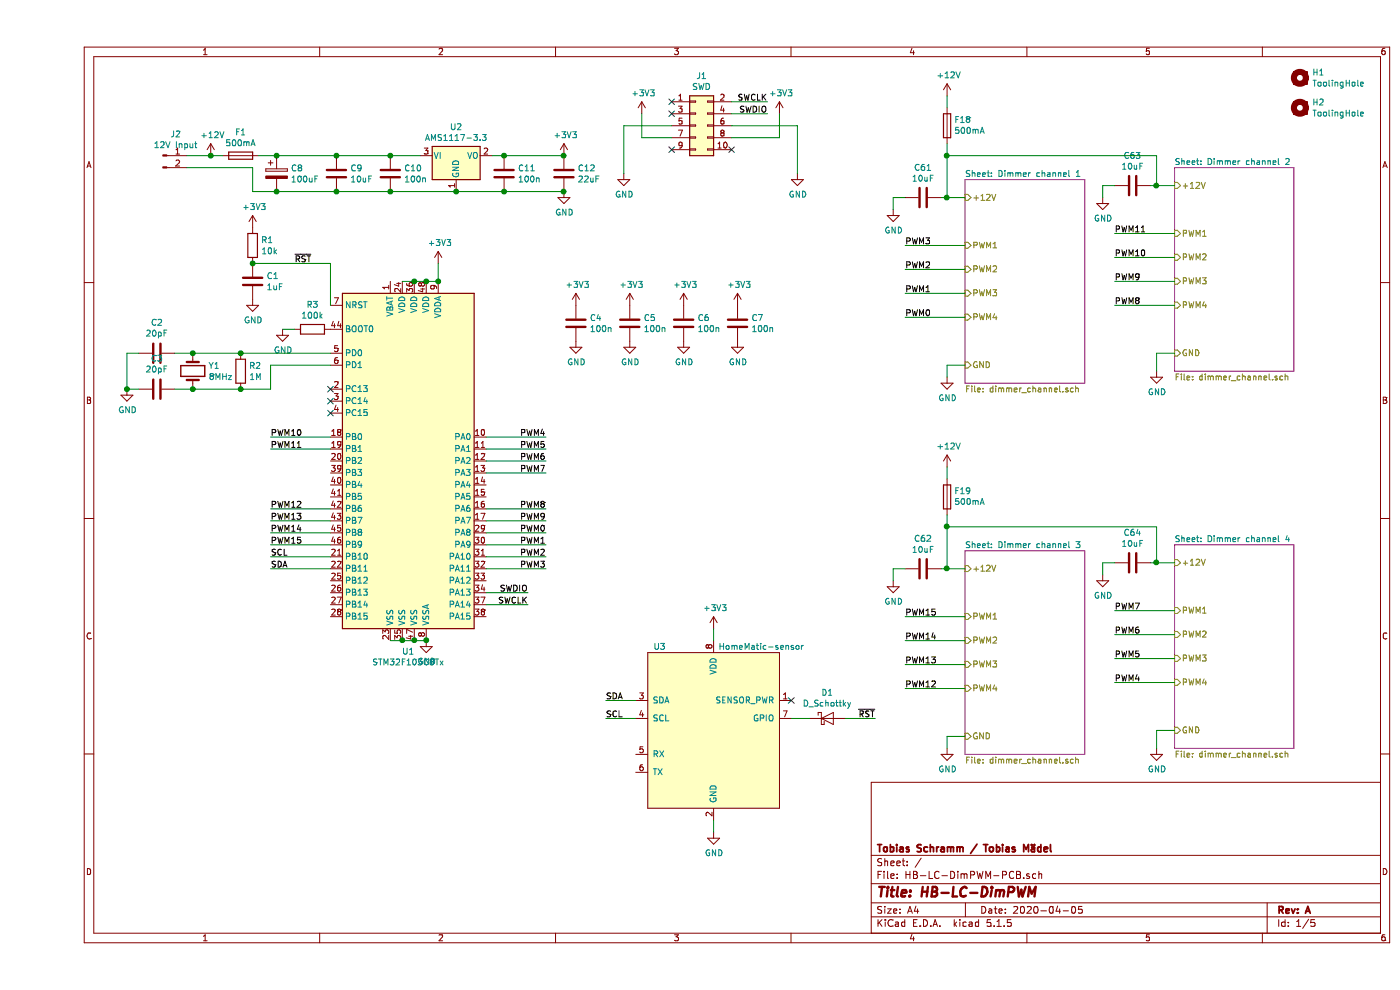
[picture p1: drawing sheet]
EESchema Schematic File Version 4
EELAYER 30 0
EELAYER END
$Descr A4 11693 8268
encoding utf-8
Sheet 1 5
Title "HB-LC-DimPWM"
Date "2020-04-05"
Rev "A"
Comp "Tobias Schramm / Tobias Mädel"
Comment1 ""
Comment2 ""
Comment3 ""
Comment4 ""
$EndDescr
$Comp
L Connector_Generic:Conn_02x05_Odd_Even J1
U 1 1
P 5500 1050
F 0 "J1" H 5550 1467 50  0000 C CNN
F 1 "SWD" H 5550 1376 50  0000 C CNN
F 2 "Connector_IDC:IDC-Header_2x05_P2.54mm_Vertical" H 5500 1050 50  0001 C CNN
F 3 "~" H 5500 1050 50  0001 C CNN
	1    5500 1050
	1    0    0    -1  
$EndComp
Wire Wire Line
	5050 1150 5300 1150
Wire Wire Line
	6100 950  5800 950 
Wire Wire Line
	6100 850  5800 850 
Text Label 6100 950  2    50   ~ 0
SWDIO
Text Label 6100 850  2    50   ~ 0
SWCLK
NoConn ~ 5800 1250
NoConn ~ 5300 1250
NoConn ~ 5300 850 
NoConn ~ 5300 950 
$Comp
L power:GND #PWR0115
U 1 1
P 4900 1450
F 0 "#PWR0115" H 4900 1200 50  0001 C CNN
F 1 "GND" H 4905 1277 50  0000 C CNN
F 2 "" H 4900 1450 50  0001 C CNN
F 3 "" H 4900 1450 50  0001 C CNN
	1    4900 1450
	1    0    0    -1  
$EndComp
Wire Wire Line
	4900 1050 4900 1450
Wire Wire Line
	4900 1050 5300 1050
$Comp
L power:+3V3 #PWR0116
U 1 1
P 5050 950
F 0 "#PWR0116" H 5050 800 50  0001 C CNN
F 1 "+3V3" H 5065 1123 50  0000 C CNN
F 2 "" H 5050 950 50  0001 C CNN
F 3 "" H 5050 950 50  0001 C CNN
	1    5050 950 
	1    0    0    -1  
$EndComp
Wire Wire Line
	5050 1150 5050 950 
$Comp
L power:+3V3 #PWR0117
U 1 1
P 6200 950
F 0 "#PWR0117" H 6200 800 50  0001 C CNN
F 1 "+3V3" H 6215 1123 50  0000 C CNN
F 2 "" H 6200 950 50  0001 C CNN
F 3 "" H 6200 950 50  0001 C CNN
	1    6200 950 
	1    0    0    -1  
$EndComp
Wire Wire Line
	5800 1150 6200 1150
Wire Wire Line
	6200 950  6200 1150
Wire Wire Line
	6350 1050 6350 1450
$Comp
L power:GND #PWR0118
U 1 1
P 6350 1450
F 0 "#PWR0118" H 6350 1200 50  0001 C CNN
F 1 "GND" H 6355 1277 50  0000 C CNN
F 2 "" H 6350 1450 50  0001 C CNN
F 3 "" H 6350 1450 50  0001 C CNN
	1    6350 1450
	1    0    0    -1  
$EndComp
Wire Wire Line
	6350 1050 5800 1050
$Comp
L Device:Fuse F1
U 1 1
P 1700 1300
F 0 "F1" V 1503 1300 50  0000 C CNN
F 1 "500mA" V 1594 1300 50  0000 C CNN
F 2 "Fuse:Fuse_2512_6332Metric" V 1630 1300 50  0001 C CNN
F 3 "~" H 1700 1300 50  0001 C CNN
F 4 "C312001" H 1700 1300 50  0001 C CNN "LCSC"
	1    1700 1300
	0    1    1    0   
$EndComp
$Comp
L Connector:Conn_01x02_Male J2
U 1 1
P 1050 1300
F 0 "J2" H 1158 1481 50  0000 C CNN
F 1 "12V Input" H 1158 1390 50  0000 C CNN
F 2 "Connector_Wago_714:Wago_714-162_1x02_P3.50mm_Horizontal" H 1050 1300 50  0001 C CNN
F 3 "~" H 1050 1300 50  0001 C CNN
	1    1050 1300
	1    0    0    -1  
$EndComp
Wire Wire Line
	1250 1300 1450 1300
$Comp
L Device:CP C8
U 1 1
P 2000 1450
F 0 "C8" H 2118 1496 50  0000 L CNN
F 1 "100uF" H 2118 1405 50  0000 L CNN
F 2 "Capacitor_SMD:CP_Elec_8x6.7" H 2038 1300 50  0001 C CNN
F 3 "C311668" H 2000 1450 50  0001 C CNN
F 4 "C127967" H 2000 1450 50  0001 C CNN "LCSC"
	1    2000 1450
	1    0    0    -1  
$EndComp
Wire Wire Line
	1850 1300 2000 1300
Wire Wire Line
	1250 1400 1800 1400
Wire Wire Line
	1800 1400 1800 1600
Connection ~ 4400 1600
$Comp
L power:GND #PWR0119
U 1 1
P 4400 1600
F 0 "#PWR0119" H 4400 1350 50  0001 C CNN
F 1 "GND" H 4405 1427 50  0000 C CNN
F 2 "" H 4400 1600 50  0001 C CNN
F 3 "" H 4400 1600 50  0001 C CNN
	1    4400 1600
	1    0    0    -1  
$EndComp
$Comp
L Device:C C12
U 1 1
P 4400 1450
F 0 "C12" H 4515 1496 50  0000 L CNN
F 1 "22uF" H 4515 1405 50  0000 L CNN
F 2 "Capacitor_SMD:C_0603_1608Metric" H 4438 1300 50  0001 C CNN
F 3 "~" H 4400 1450 50  0001 C CNN
F 4 "C59461" H 4400 1450 50  0001 C CNN "LCSC"
	1    4400 1450
	1    0    0    -1  
$EndComp
$Comp
L power:+3V3 #PWR0120
U 1 1
P 4400 1300
F 0 "#PWR0120" H 4400 1150 50  0001 C CNN
F 1 "+3V3" H 4415 1473 50  0000 C CNN
F 2 "" H 4400 1300 50  0001 C CNN
F 3 "" H 4400 1300 50  0001 C CNN
	1    4400 1300
	1    0    0    -1  
$EndComp
Connection ~ 3500 1600
Connection ~ 3900 1600
Wire Wire Line
	3900 1600 4400 1600
Wire Wire Line
	3500 1600 3900 1600
Connection ~ 4400 1300
$Comp
L Device:C C10
U 1 1
P 2950 1450
F 0 "C10" H 3065 1496 50  0000 L CNN
F 1 "100n" H 3065 1405 50  0000 L CNN
F 2 "Capacitor_SMD:C_0603_1608Metric" H 2988 1300 50  0001 C CNN
F 3 "~" H 2950 1450 50  0001 C CNN
F 4 "C14663" H 2950 1450 50  0001 C CNN "LCSC"
	1    2950 1450
	1    0    0    -1  
$EndComp
$Comp
L Regulator_Linear:AMS1117-3.3 U2
U 1 1
P 3500 1300
F 0 "U2" H 3500 1542 50  0000 C CNN
F 1 "AMS1117-3.3" H 3500 1451 50  0000 C CNN
F 2 "Package_TO_SOT_SMD:SOT-223-3_TabPin2" H 3500 1500 50  0001 C CNN
F 3 "http://www.advanced-monolithic.com/pdf/ds1117.pdf" H 3600 1050 50  0001 C CNN
F 4 "C6186" H 3500 1300 50  0001 C CNN "LCSC"
	1    3500 1300
	1    0    0    -1  
$EndComp
Wire Wire Line
	3900 1300 3800 1300
$Comp
L Device:C C11
U 1 1
P 3900 1450
F 0 "C11" H 4015 1496 50  0000 L CNN
F 1 "100n" H 4015 1405 50  0000 L CNN
F 2 "Capacitor_SMD:C_0603_1608Metric" H 3938 1300 50  0001 C CNN
F 3 "~" H 3900 1450 50  0001 C CNN
F 4 "C14663" H 3900 1450 50  0001 C CNN "LCSC"
	1    3900 1450
	1    0    0    -1  
$EndComp
Wire Wire Line
	3900 1300 4400 1300
Connection ~ 3900 1300
$Comp
L Device:C C9
U 1 1
P 2500 1450
F 0 "C9" H 2615 1496 50  0000 L CNN
F 1 "10uF" H 2615 1405 50  0000 L CNN
F 2 "Capacitor_SMD:C_0805_2012Metric" H 2538 1300 50  0001 C CNN
F 3 "~" H 2500 1450 50  0001 C CNN
F 4 "C15850" H 2500 1450 50  0001 C CNN "LCSC"
	1    2500 1450
	1    0    0    -1  
$EndComp
Connection ~ 2000 1300
Connection ~ 2500 1300
Wire Wire Line
	2500 1300 2000 1300
Wire Wire Line
	2000 1600 2500 1600
Connection ~ 2000 1600
Connection ~ 2500 1600
Wire Wire Line
	1800 1600 2000 1600
Wire Wire Line
	2500 1300 2950 1300
Wire Wire Line
	2500 1600 2950 1600
Connection ~ 2950 1300
Wire Wire Line
	2950 1300 3200 1300
Connection ~ 2950 1600
Wire Wire Line
	2950 1600 3500 1600
$Comp
L Device:C C7
U 1 1
P 5850 2700
F 0 "C7" H 5965 2746 50  0000 L CNN
F 1 "100n" H 5965 2655 50  0000 L CNN
F 2 "Capacitor_SMD:C_0603_1608Metric" H 5888 2550 50  0001 C CNN
F 3 "~" H 5850 2700 50  0001 C CNN
F 4 "C14663" H 5850 2700 50  0001 C CNN "LCSC"
	1    5850 2700
	1    0    0    -1  
$EndComp
$Comp
L power:GND #PWR0113
U 1 1
P 5850 2850
F 0 "#PWR0113" H 5850 2600 50  0001 C CNN
F 1 "GND" H 5855 2677 50  0000 C CNN
F 2 "" H 5850 2850 50  0001 C CNN
F 3 "" H 5850 2850 50  0001 C CNN
	1    5850 2850
	1    0    0    -1  
$EndComp
$Comp
L power:+3V3 #PWR0112
U 1 1
P 5850 2550
F 0 "#PWR0112" H 5850 2400 50  0001 C CNN
F 1 "+3V3" H 5865 2723 50  0000 C CNN
F 2 "" H 5850 2550 50  0001 C CNN
F 3 "" H 5850 2550 50  0001 C CNN
	1    5850 2550
	1    0    0    -1  
$EndComp
$Comp
L Device:C C6
U 1 1
P 5400 2700
F 0 "C6" H 5515 2746 50  0000 L CNN
F 1 "100n" H 5515 2655 50  0000 L CNN
F 2 "Capacitor_SMD:C_0603_1608Metric" H 5438 2550 50  0001 C CNN
F 3 "~" H 5400 2700 50  0001 C CNN
F 4 "C14663" H 5400 2700 50  0001 C CNN "LCSC"
	1    5400 2700
	1    0    0    -1  
$EndComp
$Comp
L power:GND #PWR0111
U 1 1
P 5400 2850
F 0 "#PWR0111" H 5400 2600 50  0001 C CNN
F 1 "GND" H 5405 2677 50  0000 C CNN
F 2 "" H 5400 2850 50  0001 C CNN
F 3 "" H 5400 2850 50  0001 C CNN
	1    5400 2850
	1    0    0    -1  
$EndComp
$Comp
L power:+3V3 #PWR0110
U 1 1
P 5400 2550
F 0 "#PWR0110" H 5400 2400 50  0001 C CNN
F 1 "+3V3" H 5415 2723 50  0000 C CNN
F 2 "" H 5400 2550 50  0001 C CNN
F 3 "" H 5400 2550 50  0001 C CNN
	1    5400 2550
	1    0    0    -1  
$EndComp
$Comp
L Device:C C5
U 1 1
P 4950 2700
F 0 "C5" H 5065 2746 50  0000 L CNN
F 1 "100n" H 5065 2655 50  0000 L CNN
F 2 "Capacitor_SMD:C_0603_1608Metric" H 4988 2550 50  0001 C CNN
F 3 "~" H 4950 2700 50  0001 C CNN
F 4 "C14663" H 4950 2700 50  0001 C CNN "LCSC"
	1    4950 2700
	1    0    0    -1  
$EndComp
$Comp
L power:GND #PWR0107
U 1 1
P 4950 2850
F 0 "#PWR0107" H 4950 2600 50  0001 C CNN
F 1 "GND" H 4955 2677 50  0000 C CNN
F 2 "" H 4950 2850 50  0001 C CNN
F 3 "" H 4950 2850 50  0001 C CNN
	1    4950 2850
	1    0    0    -1  
$EndComp
$Comp
L power:+3V3 #PWR0106
U 1 1
P 4950 2550
F 0 "#PWR0106" H 4950 2400 50  0001 C CNN
F 1 "+3V3" H 4965 2723 50  0000 C CNN
F 2 "" H 4950 2550 50  0001 C CNN
F 3 "" H 4950 2550 50  0001 C CNN
	1    4950 2550
	1    0    0    -1  
$EndComp
$Comp
L Device:C C4
U 1 1
P 4500 2700
F 0 "C4" H 4615 2746 50  0000 L CNN
F 1 "100n" H 4615 2655 50  0000 L CNN
F 2 "Capacitor_SMD:C_0603_1608Metric" H 4538 2550 50  0001 C CNN
F 3 "~" H 4500 2700 50  0001 C CNN
F 4 "C14663" H 4500 2700 50  0001 C CNN "LCSC"
	1    4500 2700
	1    0    0    -1  
$EndComp
$Comp
L power:GND #PWR0105
U 1 1
P 4500 2850
F 0 "#PWR0105" H 4500 2600 50  0001 C CNN
F 1 "GND" H 4505 2677 50  0000 C CNN
F 2 "" H 4500 2850 50  0001 C CNN
F 3 "" H 4500 2850 50  0001 C CNN
	1    4500 2850
	1    0    0    -1  
$EndComp
$Comp
L power:+3V3 #PWR0104
U 1 1
P 4500 2550
F 0 "#PWR0104" H 4500 2400 50  0001 C CNN
F 1 "+3V3" H 4515 2723 50  0000 C CNN
F 2 "" H 4500 2550 50  0001 C CNN
F 3 "" H 4500 2550 50  0001 C CNN
	1    4500 2550
	1    0    0    -1  
$EndComp
Text Label 4100 5050 2    50   ~ 0
SWCLK
Text Label 4100 4950 2    50   ~ 0
SWDIO
NoConn ~ 2450 3450
NoConn ~ 2450 3350
NoConn ~ 2450 3250
Connection ~ 3250 5350
$Comp
L power:GND #PWR0114
U 1 1
P 3250 5350
F 0 "#PWR0114" H 3250 5100 50  0001 C CNN
F 1 "GND" H 3255 5177 50  0000 C CNN
F 2 "" H 3250 5350 50  0001 C CNN
F 3 "" H 3250 5350 50  0001 C CNN
	1    3250 5350
	1    0    0    -1  
$EndComp
Wire Wire Line
	3150 5350 3250 5350
Connection ~ 3150 5350
Wire Wire Line
	3050 5350 3150 5350
Connection ~ 3050 5350
Wire Wire Line
	2950 5350 3050 5350
Wire Wire Line
	2450 2200 2450 2550
$Comp
L power:GND #PWR0109
U 1 1
P 2050 2750
F 0 "#PWR0109" H 2050 2500 50  0001 C CNN
F 1 "GND" H 2055 2577 50  0000 C CNN
F 2 "" H 2050 2750 50  0001 C CNN
F 3 "" H 2050 2750 50  0001 C CNN
	1    2050 2750
	1    0    0    -1  
$EndComp
Wire Wire Line
	1950 3050 1950 3250
Wire Wire Line
	2450 3050 1950 3050
Wire Wire Line
	1700 2950 2450 2950
$Comp
L Device:R R3
U 1 1
P 2300 2750
F 0 "R3" V 2093 2750 50  0000 C CNN
F 1 "100k" V 2184 2750 50  0000 C CNN
F 2 "Resistor_SMD:R_0402_1005Metric" V 2230 2750 50  0001 C CNN
F 3 "~" H 2300 2750 50  0001 C CNN
F 4 "C25741" V 2300 2750 50  0001 C CNN "LCSC"
	1    2300 2750
	0    1    1    0   
$EndComp
Connection ~ 3350 2350
Wire Wire Line
	3350 2200 3350 2350
Wire Wire Line
	3250 2350 3350 2350
Connection ~ 3250 2350
Wire Wire Line
	3150 2350 3250 2350
Connection ~ 3150 2350
Wire Wire Line
	3050 2350 3150 2350
$Comp
L power:+3V3 #PWR0108
U 1 1
P 3350 2200
F 0 "#PWR0108" H 3350 2050 50  0001 C CNN
F 1 "+3V3" H 3365 2373 50  0000 C CNN
F 2 "" H 3350 2200 50  0001 C CNN
F 3 "" H 3350 2200 50  0001 C CNN
	1    3350 2200
	1    0    0    -1  
$EndComp
Wire Wire Line
	1800 2200 2450 2200
Wire Wire Line
	1700 3250 1950 3250
Connection ~ 1700 3250
Wire Wire Line
	1300 3250 1700 3250
Connection ~ 1700 2950
Wire Wire Line
	1300 2950 1700 2950
$Comp
L Device:R R2
U 1 1
P 1700 3100
F 0 "R2" H 1770 3146 50  0000 L CNN
F 1 "1M" H 1770 3055 50  0000 L CNN
F 2 "Resistor_SMD:R_0402_1005Metric" V 1630 3100 50  0001 C CNN
F 3 "~" H 1700 3100 50  0001 C CNN
F 4 "C26083" H 1700 3100 50  0001 C CNN "LCSC"
	1    1700 3100
	1    0    0    -1  
$EndComp
Connection ~ 1300 3250
Connection ~ 1300 2950
Connection ~ 750  3250
$Comp
L power:GND #PWR0103
U 1 1
P 750 3250
F 0 "#PWR0103" H 750 3000 50  0001 C CNN
F 1 "GND" H 755 3077 50  0000 C CNN
F 2 "" H 750 3250 50  0001 C CNN
F 3 "" H 750 3250 50  0001 C CNN
	1    750  3250
	1    0    0    -1  
$EndComp
Wire Wire Line
	750  3250 850  3250
Wire Wire Line
	750  2950 750  3250
Wire Wire Line
	850  2950 750  2950
Wire Wire Line
	1300 3250 1150 3250
Wire Wire Line
	1150 2950 1300 2950
$Comp
L Device:C C3
U 1 1
P 1000 3250
F 0 "C3" V 1252 3250 50  0000 C CNN
F 1 "20pF" V 1161 3250 50  0000 C CNN
F 2 "Capacitor_SMD:C_0402_1005Metric" H 1038 3100 50  0001 C CNN
F 3 "~" H 1000 3250 50  0001 C CNN
F 4 "C1554" H 1000 3250 50  0001 C CNN "LCSC"
	1    1000 3250
	0    -1   -1   0   
$EndComp
$Comp
L Device:C C2
U 1 1
P 1000 2950
F 0 "C2" V 1252 2950 50  0000 C CNN
F 1 "20pF" V 1161 2950 50  0000 C CNN
F 2 "Capacitor_SMD:C_0402_1005Metric" H 1038 2800 50  0001 C CNN
F 3 "~" H 1000 2950 50  0001 C CNN
F 4 "C1554" H 1000 2950 50  0001 C CNN "LCSC"
	1    1000 2950
	0    -1   -1   0   
$EndComp
$Comp
L Device:Crystal Y1
U 1 1
P 1300 3100
F 0 "Y1" V 1254 3231 50  0000 L CNN
F 1 "8MHz" V 1345 3231 50  0000 L CNN
F 2 "Crystal:Crystal_SMD_5032-2Pin_5.0x3.2mm" H 1300 3100 50  0001 C CNN
F 3 "~" H 1300 3100 50  0001 C CNN
F 4 "C115962" H 1300 3100 50  0001 C CNN "LCSC"
	1    1300 3100
	0    1    1    0   
$EndComp
$Comp
L power:+3V3 #PWR0102
U 1 1
P 1800 1900
F 0 "#PWR0102" H 1800 1750 50  0001 C CNN
F 1 "+3V3" H 1815 2073 50  0000 C CNN
F 2 "" H 1800 1900 50  0001 C CNN
F 3 "" H 1800 1900 50  0001 C CNN
	1    1800 1900
	1    0    0    -1  
$EndComp
$Comp
L power:GND #PWR0101
U 1 1
P 1800 2500
F 0 "#PWR0101" H 1800 2250 50  0001 C CNN
F 1 "GND" H 1805 2327 50  0000 C CNN
F 2 "" H 1800 2500 50  0001 C CNN
F 3 "" H 1800 2500 50  0001 C CNN
	1    1800 2500
	1    0    0    -1  
$EndComp
Connection ~ 1800 2200
$Comp
L Device:R R1
U 1 1
P 1800 2050
F 0 "R1" H 1870 2096 50  0000 L CNN
F 1 "10k" H 1870 2005 50  0000 L CNN
F 2 "Resistor_SMD:R_0402_1005Metric" V 1730 2050 50  0001 C CNN
F 3 "~" H 1800 2050 50  0001 C CNN
F 4 "C25744" H 1800 2050 50  0001 C CNN "LCSC"
	1    1800 2050
	1    0    0    -1  
$EndComp
$Comp
L Device:C C1
U 1 1
P 1800 2350
F 0 "C1" H 1915 2396 50  0000 L CNN
F 1 "1uF" H 1915 2305 50  0000 L CNN
F 2 "Capacitor_SMD:C_0402_1005Metric" H 1838 2200 50  0001 C CNN
F 3 "~" H 1800 2350 50  0001 C CNN
F 4 "C52923" H 1800 2350 50  0001 C CNN "LCSC"
	1    1800 2350
	1    0    0    -1  
$EndComp
$Comp
L MCU_ST_STM32F1:STM32F103C8Tx U1
U 1 1
P 3150 3850
F 0 "U1" H 3100 2261 50  0000 C CNN
F 1 "STM32F103C8Tx" H 3100 2170 50  0000 C CNN
F 2 "Package_QFP:LQFP-48_7x7mm_P0.5mm" H 2550 2450 50  0001 R CNN
F 3 "http://www.st.com/st-web-ui/static/active/en/resource/technical/document/datasheet/CD00161566.pdf" H 3150 3850 50  0001 C CNN
F 4 "C8734" H 3150 3850 50  0001 C CNN "LCSC"
	1    3150 3850
	1    0    0    -1  
$EndComp
$Comp
L power:+12V #PWR0124
U 1 1
P 1450 1300
F 0 "#PWR0124" H 1450 1150 50  0001 C CNN
F 1 "+12V" H 1465 1473 50  0000 C CNN
F 2 "" H 1450 1300 50  0001 C CNN
F 3 "" H 1450 1300 50  0001 C CNN
	1    1450 1300
	1    0    0    -1  
$EndComp
Wire Wire Line
	2150 2750 2050 2750
$Comp
L HB-LC-DimPWM-PCB-rescue:HomeMatic-sensor-HomeMatic-sensor-HB-LC-DimPWM-PCB-rescue U3
U 1 1
P 5650 6150
F 0 "U3" H 5200 6900 50  0000 C CNN
F 1 "HomeMatic-sensor" H 6050 6900 50  0000 C CNN
F 2 "HomeMatic-sensor:HomeMatic-sensor" H 5650 6150 50  0001 C CNN
F 3 "" H 5650 6150 50  0001 C CNN
	1    5650 6150
	1    0    0    -1  
$EndComp
$Sheet
S 7750 1500 1000 1700
U 5EADE2DF
F0 "Dimmer channel 1" 50
F1 "dimmer_channel.sch" 50
F2 "+12V" I L 7750 1650 50 
F3 "PWM4" I L 7750 2650 50 
F4 "PWM3" I L 7750 2450 50 
F5 "PWM2" I L 7750 2250 50 
F6 "PWM1" I L 7750 2050 50 
F7 "GND" I L 7750 3050 50 
$EndSheet
$Sheet
S 9500 1400 1000 1700
U 5EAEA785
F0 "Dimmer channel 2" 50
F1 "dimmer_channel.sch" 50
F2 "+12V" I L 9500 1550 50 
F3 "PWM4" I L 9500 2550 50 
F4 "PWM3" I L 9500 2350 50 
F5 "PWM2" I L 9500 2150 50 
F6 "PWM1" I L 9500 1950 50 
F7 "GND" I L 9500 2950 50 
$EndSheet
$Sheet
S 7750 4600 1000 1700
U 5EAEB6DE
F0 "Dimmer channel 3" 50
F1 "dimmer_channel.sch" 50
F2 "+12V" I L 7750 4750 50 
F3 "PWM4" I L 7750 5750 50 
F4 "PWM3" I L 7750 5550 50 
F5 "PWM2" I L 7750 5350 50 
F6 "PWM1" I L 7750 5150 50 
F7 "GND" I L 7750 6150 50 
$EndSheet
$Sheet
S 9500 4550 1000 1700
U 5EAEC5FF
F0 "Dimmer channel 4" 50
F1 "dimmer_channel.sch" 50
F2 "+12V" I L 9500 4700 50 
F3 "PWM4" I L 9500 5700 50 
F4 "PWM3" I L 9500 5500 50 
F5 "PWM2" I L 9500 5300 50 
F6 "PWM1" I L 9500 5100 50 
F7 "GND" I L 9500 6100 50 
$EndSheet
Wire Wire Line
	7600 1650 7750 1650
$Comp
L power:+12V #PWR05
U 1 1
P 7600 800
F 0 "#PWR05" H 7600 650 50  0001 C CNN
F 1 "+12V" H 7615 973 50  0000 C CNN
F 2 "" H 7600 800 50  0001 C CNN
F 3 "" H 7600 800 50  0001 C CNN
	1    7600 800 
	1    0    0    -1  
$EndComp
Wire Wire Line
	9350 1550 9500 1550
Wire Wire Line
	7600 4750 7750 4750
Wire Wire Line
	9350 4700 9500 4700
$Comp
L power:GND #PWR01
U 1 1
P 7600 3150
F 0 "#PWR01" H 7600 2900 50  0001 C CNN
F 1 "GND" H 7605 2977 50  0000 C CNN
F 2 "" H 7600 3150 50  0001 C CNN
F 3 "" H 7600 3150 50  0001 C CNN
	1    7600 3150
	1    0    0    -1  
$EndComp
$Comp
L power:GND #PWR02
U 1 1
P 9350 3100
F 0 "#PWR02" H 9350 2850 50  0001 C CNN
F 1 "GND" H 9355 2927 50  0000 C CNN
F 2 "" H 9350 3100 50  0001 C CNN
F 3 "" H 9350 3100 50  0001 C CNN
	1    9350 3100
	1    0    0    -1  
$EndComp
Wire Wire Line
	9350 3100 9350 2950
$Comp
L power:GND #PWR03
U 1 1
P 7600 6250
F 0 "#PWR03" H 7600 6000 50  0001 C CNN
F 1 "GND" H 7605 6077 50  0000 C CNN
F 2 "" H 7600 6250 50  0001 C CNN
F 3 "" H 7600 6250 50  0001 C CNN
	1    7600 6250
	1    0    0    -1  
$EndComp
$Comp
L power:GND #PWR08
U 1 1
P 9350 6250
F 0 "#PWR08" H 9350 6000 50  0001 C CNN
F 1 "GND" H 9355 6077 50  0000 C CNN
F 2 "" H 9350 6250 50  0001 C CNN
F 3 "" H 9350 6250 50  0001 C CNN
	1    9350 6250
	1    0    0    -1  
$EndComp
Wire Wire Line
	9500 6100 9350 6100
Wire Wire Line
	9350 6100 9350 6250
Text Label 2150 2200 0    50   ~ 0
~RST
Wire Wire Line
	4100 4950 3750 4950
Wire Wire Line
	4100 5050 3750 5050
$Comp
L power:+3V3 #PWR0121
U 1 1
P 5650 5250
F 0 "#PWR0121" H 5650 5100 50  0001 C CNN
F 1 "+3V3" H 5665 5423 50  0000 C CNN
F 2 "" H 5650 5250 50  0001 C CNN
F 3 "" H 5650 5250 50  0001 C CNN
	1    5650 5250
	1    0    0    -1  
$EndComp
Wire Wire Line
	5650 5250 5650 5350
$Comp
L power:GND #PWR0122
U 1 1
P 5650 6950
F 0 "#PWR0122" H 5650 6700 50  0001 C CNN
F 1 "GND" H 5655 6777 50  0000 C CNN
F 2 "" H 5650 6950 50  0001 C CNN
F 3 "" H 5650 6950 50  0001 C CNN
	1    5650 6950
	1    0    0    -1  
$EndComp
Wire Wire Line
	5650 6950 5650 6850
$Comp
L Device:D_Schottky D1
U 1 1
P 6600 6000
F 0 "D1" H 6600 6216 50  0000 C CNN
F 1 "D_Schottky" H 6600 6125 50  0000 C CNN
F 2 "Diode_SMD:D_SOD-123" H 6600 6000 50  0001 C CNN
F 3 "~" H 6600 6000 50  0001 C CNN
F 4 "C8598" H 6600 6000 50  0001 C CNN "LCSC"
	1    6600 6000
	1    0    0    -1  
$EndComp
NoConn ~ 6300 5850
Text Label 7000 6000 2    50   ~ 0
~RST
Wire Wire Line
	7000 6000 6750 6000
Wire Wire Line
	6450 6000 6300 6000
Text Label 4750 5850 0    50   ~ 0
SDA
Wire Wire Line
	4750 5850 5000 5850
Text Label 4750 6000 0    50   ~ 0
SCL
Wire Wire Line
	4750 6000 5000 6000
Wire Wire Line
	3750 4450 4250 4450
Text Label 4250 4450 2    50   ~ 0
PWM0
Wire Wire Line
	4250 4550 3750 4550
Text Label 4250 4550 2    50   ~ 0
PWM1
Text Label 4250 4650 2    50   ~ 0
PWM2
Wire Wire Line
	4250 4650 3750 4650
Wire Wire Line
	3750 4750 4250 4750
Text Label 4250 4750 2    50   ~ 0
PWM3
Wire Wire Line
	3750 3650 4250 3650
Text Label 4250 3650 2    50   ~ 0
PWM4
Wire Wire Line
	3750 3750 4250 3750
Text Label 4250 3750 2    50   ~ 0
PWM5
Wire Wire Line
	3750 3850 4250 3850
Text Label 4250 3850 2    50   ~ 0
PWM6
Wire Wire Line
	3750 3950 4250 3950
Text Label 4250 3950 2    50   ~ 0
PWM7
Wire Wire Line
	3750 4250 4250 4250
Text Label 4250 4250 2    50   ~ 0
PWM8
Wire Wire Line
	3750 4350 4250 4350
Text Label 4250 4350 2    50   ~ 0
PWM9
Wire Wire Line
	2450 3650 1950 3650
Text Label 1950 3650 0    50   ~ 0
PWM10
Wire Wire Line
	2450 3750 1950 3750
Text Label 1950 3750 0    50   ~ 0
PWM11
Wire Wire Line
	2450 4250 1950 4250
Text Label 1950 4250 0    50   ~ 0
PWM12
Wire Wire Line
	2450 4350 1950 4350
Text Label 1950 4350 0    50   ~ 0
PWM13
Wire Wire Line
	2450 4450 1950 4450
Text Label 1950 4450 0    50   ~ 0
PWM14
Wire Wire Line
	2450 4550 1950 4550
Text Label 1950 4550 0    50   ~ 0
PWM15
Wire Wire Line
	9500 2550 9000 2550
Text Label 9000 2550 0    50   ~ 0
PWM8
Wire Wire Line
	9500 2350 9000 2350
Text Label 9000 2350 0    50   ~ 0
PWM9
Wire Wire Line
	9500 2150 9000 2150
Text Label 9000 2150 0    50   ~ 0
PWM10
Wire Wire Line
	9500 1950 9000 1950
Text Label 9000 1950 0    50   ~ 0
PWM11
Wire Wire Line
	7750 2650 7250 2650
Text Label 7250 2650 0    50   ~ 0
PWM0
Wire Wire Line
	7750 2450 7250 2450
Text Label 7250 2450 0    50   ~ 0
PWM1
Wire Wire Line
	7750 2250 7250 2250
Text Label 7250 2250 0    50   ~ 0
PWM2
Wire Wire Line
	7750 2050 7250 2050
Text Label 7250 2050 0    50   ~ 0
PWM3
Wire Wire Line
	9500 5100 9000 5100
Text Label 9000 5100 0    50   ~ 0
PWM7
Wire Wire Line
	9500 5300 9000 5300
Text Label 9000 5300 0    50   ~ 0
PWM6
Wire Wire Line
	9500 5500 9000 5500
Text Label 9000 5500 0    50   ~ 0
PWM5
Wire Wire Line
	9500 5700 9000 5700
Text Label 9000 5700 0    50   ~ 0
PWM4
Wire Wire Line
	2450 4650 1950 4650
Wire Wire Line
	2450 4750 1950 4750
Text Label 1950 4650 0    50   ~ 0
SCL
Text Label 1950 4750 0    50   ~ 0
SDA
Wire Wire Line
	7750 5150 7250 5150
Text Label 7250 5150 0    50   ~ 0
PWM15
Wire Wire Line
	7750 5350 7250 5350
Text Label 7250 5350 0    50   ~ 0
PWM14
Wire Wire Line
	7750 5550 7250 5550
Text Label 7250 5550 0    50   ~ 0
PWM13
Wire Wire Line
	7750 5750 7250 5750
Text Label 7250 5750 0    50   ~ 0
PWM12
$Comp
L Device:Fuse F18
U 1 1
P 7600 1050
F 0 "F18" H 7540 1004 50  0000 R CNN
F 1 "500mA" H 7540 1095 50  0000 R CNN
F 2 "Fuse:Fuse_2512_6332Metric" V 7530 1050 50  0001 C CNN
F 3 "~" H 7600 1050 50  0001 C CNN
F 4 "C312001" V 7600 1050 50  0001 C CNN "LCSC"
	1    7600 1050
	-1   0    0    1   
$EndComp
Connection ~ 1450 1300
Wire Wire Line
	1450 1300 1550 1300
Wire Wire Line
	9350 2950 9500 2950
Wire Wire Line
	7600 3150 7600 3050
Wire Wire Line
	7600 3050 7750 3050
Wire Wire Line
	7750 6150 7600 6150
Wire Wire Line
	7600 6150 7600 6250
Wire Wire Line
	7600 800  7600 900 
Wire Wire Line
	9350 1300 9350 1550
Wire Wire Line
	7600 1300 7600 1650
Wire Wire Line
	7600 1300 9350 1300
Wire Wire Line
	7600 1300 7600 1200
Connection ~ 7600 1300
$Comp
L power:+12V #PWR0123
U 1 1
P 7600 3900
F 0 "#PWR0123" H 7600 3750 50  0001 C CNN
F 1 "+12V" H 7615 4073 50  0000 C CNN
F 2 "" H 7600 3900 50  0001 C CNN
F 3 "" H 7600 3900 50  0001 C CNN
	1    7600 3900
	1    0    0    -1  
$EndComp
$Comp
L Device:Fuse F19
U 1 1
P 7600 4150
F 0 "F19" H 7540 4104 50  0000 R CNN
F 1 "500mA" H 7540 4195 50  0000 R CNN
F 2 "Fuse:Fuse_2512_6332Metric" V 7530 4150 50  0001 C CNN
F 3 "~" H 7600 4150 50  0001 C CNN
F 4 "C312001" V 7600 4150 50  0001 C CNN "LCSC"
	1    7600 4150
	-1   0    0    1   
$EndComp
Wire Wire Line
	7600 3900 7600 4000
Wire Wire Line
	7600 4400 7600 4750
Wire Wire Line
	7600 4400 9350 4400
Wire Wire Line
	7600 4400 7600 4300
Connection ~ 7600 4400
Wire Wire Line
	9350 4400 9350 4700
$Comp
L Device:C C64
U 1 1
P 9150 4700
F 0 "C64" V 8898 4700 50  0000 C CNN
F 1 "10uF" V 8989 4700 50  0000 C CNN
F 2 "Capacitor_SMD:C_1206_3216Metric" H 9188 4550 50  0001 C CNN
F 3 "~" H 9150 4700 50  0001 C CNN
F 4 "C13585" V 9150 4700 50  0001 C CNN "LCSC"
	1    9150 4700
	0    1    1    0   
$EndComp
Wire Wire Line
	9300 4700 9350 4700
Connection ~ 9350 4700
$Comp
L power:GND #PWR0129
U 1 1
P 8900 4800
F 0 "#PWR0129" H 8900 4550 50  0001 C CNN
F 1 "GND" H 8905 4627 50  0000 C CNN
F 2 "" H 8900 4800 50  0001 C CNN
F 3 "" H 8900 4800 50  0001 C CNN
	1    8900 4800
	1    0    0    -1  
$EndComp
Wire Wire Line
	8900 4800 8900 4700
Wire Wire Line
	8900 4700 9000 4700
$Comp
L Device:C C62
U 1 1
P 7400 4750
F 0 "C62" V 7148 4750 50  0000 C CNN
F 1 "10uF" V 7239 4750 50  0000 C CNN
F 2 "Capacitor_SMD:C_1206_3216Metric" H 7438 4600 50  0001 C CNN
F 3 "~" H 7400 4750 50  0001 C CNN
F 4 "C13585" V 7400 4750 50  0001 C CNN "LCSC"
	1    7400 4750
	0    1    1    0   
$EndComp
Wire Wire Line
	7550 4750 7600 4750
$Comp
L power:GND #PWR0130
U 1 1
P 7150 4850
F 0 "#PWR0130" H 7150 4600 50  0001 C CNN
F 1 "GND" H 7155 4677 50  0000 C CNN
F 2 "" H 7150 4850 50  0001 C CNN
F 3 "" H 7150 4850 50  0001 C CNN
	1    7150 4850
	1    0    0    -1  
$EndComp
Wire Wire Line
	7150 4850 7150 4750
Wire Wire Line
	7150 4750 7250 4750
Connection ~ 7600 4750
$Comp
L Device:C C61
U 1 1
P 7400 1650
F 0 "C61" V 7148 1650 50  0000 C CNN
F 1 "10uF" V 7239 1650 50  0000 C CNN
F 2 "Capacitor_SMD:C_1206_3216Metric" H 7438 1500 50  0001 C CNN
F 3 "~" H 7400 1650 50  0001 C CNN
F 4 "C13585" V 7400 1650 50  0001 C CNN "LCSC"
	1    7400 1650
	0    1    1    0   
$EndComp
Wire Wire Line
	7550 1650 7600 1650
$Comp
L power:GND #PWR0131
U 1 1
P 7150 1750
F 0 "#PWR0131" H 7150 1500 50  0001 C CNN
F 1 "GND" H 7155 1577 50  0000 C CNN
F 2 "" H 7150 1750 50  0001 C CNN
F 3 "" H 7150 1750 50  0001 C CNN
	1    7150 1750
	1    0    0    -1  
$EndComp
Wire Wire Line
	7150 1750 7150 1650
Wire Wire Line
	7150 1650 7250 1650
Connection ~ 7600 1650
$Comp
L Device:C C63
U 1 1
P 9150 1550
F 0 "C63" V 8898 1550 50  0000 C CNN
F 1 "10uF" V 8989 1550 50  0000 C CNN
F 2 "Capacitor_SMD:C_1206_3216Metric" H 9188 1400 50  0001 C CNN
F 3 "~" H 9150 1550 50  0001 C CNN
F 4 "C13585" V 9150 1550 50  0001 C CNN "LCSC"
	1    9150 1550
	0    1    1    0   
$EndComp
Wire Wire Line
	9300 1550 9350 1550
$Comp
L power:GND #PWR0132
U 1 1
P 8900 1650
F 0 "#PWR0132" H 8900 1400 50  0001 C CNN
F 1 "GND" H 8905 1477 50  0000 C CNN
F 2 "" H 8900 1650 50  0001 C CNN
F 3 "" H 8900 1650 50  0001 C CNN
	1    8900 1650
	1    0    0    -1  
$EndComp
Wire Wire Line
	8900 1650 8900 1550
Wire Wire Line
	8900 1550 9000 1550
Connection ~ 9350 1550
$EndSCHEMATC
